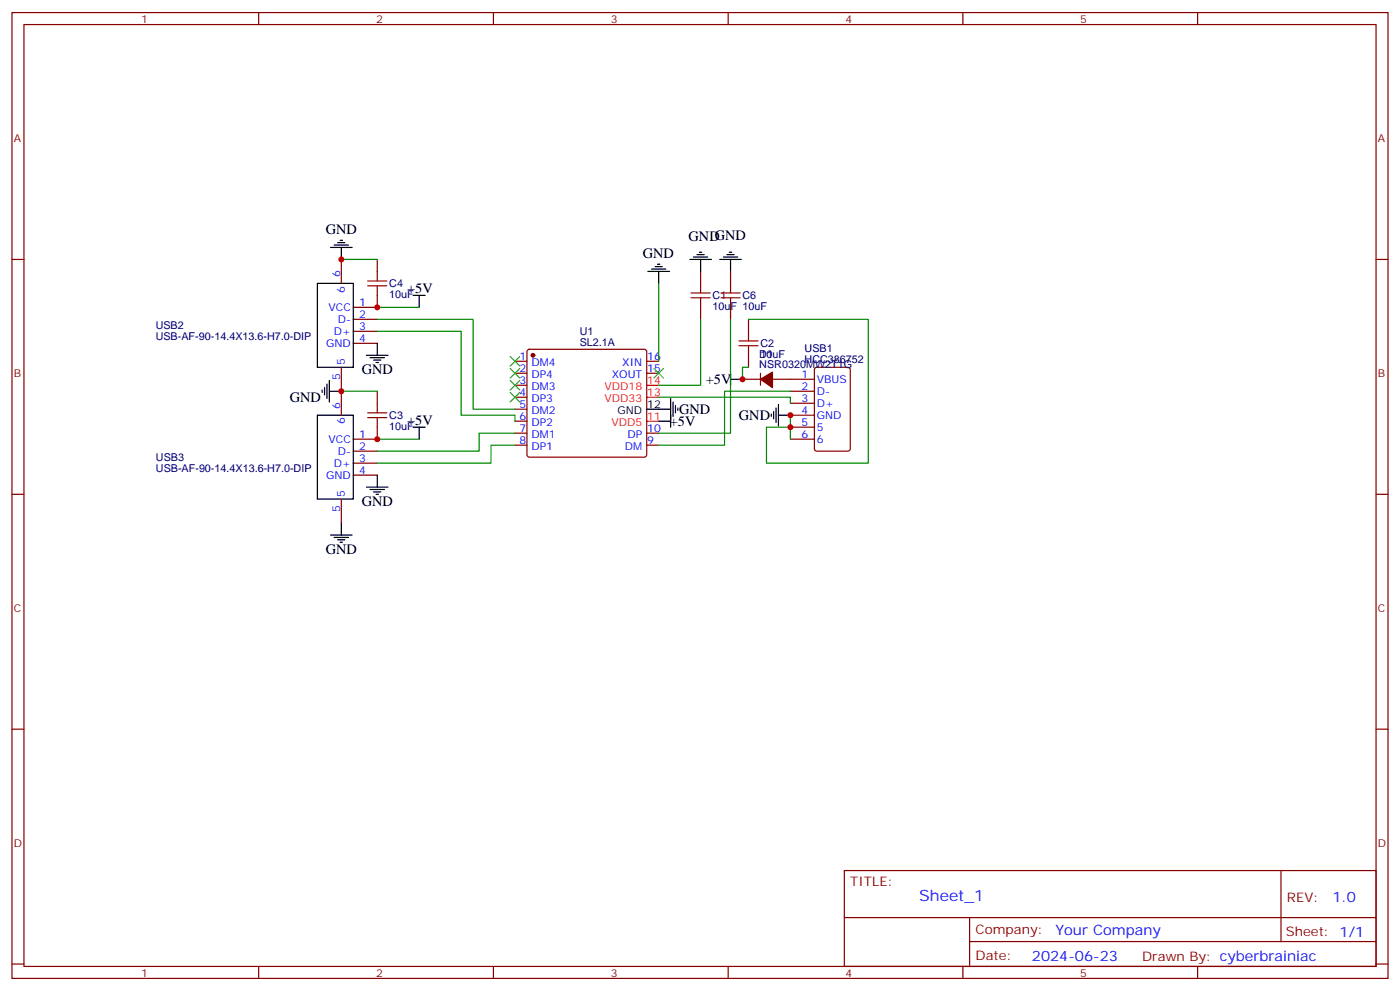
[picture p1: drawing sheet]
<svg xmlns="http://www.w3.org/2000/svg" width="412mm" height="292mm" viewBox="0 0 412 292" stroke-linecap="round" stroke-linejoin="round" font-family="sans-serif">
<g fill="none" stroke="#870000" stroke-width=".35">
<path d="M3.5 3.7h405.4v284.3h-405.4zM7.1 7.2h398.2v277.3h-398.2zM76.2 3.7v3.5M145.3 3.7v3.5M214.5 3.7v3.5M283.6 3.7v3.5M352.8 3.7v3.5M3.5 76.4h3.6M100.5 76.4v7M111.1 76.4v3.5M206.4 79.9v3.5M215.2 79.9v3.5"/>
<path d="M405.3 76.4h3.6M104.1 94h7M104.1 97.5h7M111.1 87v3.5h-7M206.4 90.5v3.5M215.2 90.5v3.5M220.5 94v3.5M100.5 108.1v14.1M104.1 101.1h7M111.1 115.2v3.5M151.7 106.4h3.5M151.7 109.9h3.5"/>
<path d="M151.7 113.4h3.5M151.7 116.9h3.5M155.5 103l.4-.2h33.9l.5 .2 .2 .5v30.4l-.2 .5-.5 .2h-33.9l-.5-.2-.2-.5v-30.4zM190.5 106.4h3.5M190.5 109.9h3.5M218.7 111.7h5.3M220.5 104.6v3.5M224 109.9v3.5M227.5 111.7h12.4M232.8 118.7h7.1M232.8 115.2h7.1M240.1 108.3l.5-.2h9.2l.6 .5 .1 23.5-.5 .7h-9.4l-.7-.4v-23.6z"/>
<path d="M104.1 132.8h7M104.1 136.3h7M104.1 139.9h7M111.1 125.8v3.5h-7M151.7 120.5h3.5M151.7 124h3.5M151.7 127.5h3.5M151.7 131.1h3.5M190.5 127.5h3.5M190.5 131.1h3.5M232.8 125.8h7.1M232.8 122.2h7.1"/>
<path d="M232.8 129.3h7.1M3.5 145.5h3.6M100.5 146.9v7.1M405.3 145.5h3.6M3.5 214.7h3.6M405.3 214.7h3.6M248.7 256.3h156.6v28.2h-156.6zM377.3 256.3v20.9M248.7 270.1h156.5M285.6 277.2h119.6M285.6 270.1v14.2M3.5 283.8h3.6"/>
<path d="M76.2 284.5v3.5M145.3 284.5v3.5M214.5 284.5v3.5M283.6 284.5v3.5M352.8 284.5v3.5M405.3 283.8h3.6"/>
</g>
<g fill="none" stroke="#000" stroke-width=".35">
<path d="M97.4 72.8h6.3M98.4 72.1h4.3M99.5 71.4h2.1M100.2 70.7h.7M100.5 72.8v3.6M190.9 79.9h6.3M191.9 79.2h4.2M193 78.5h2.1M193.7 77.8h.7M194 79.9v3.5M203.2 76.4h6.3M204.3 75.7h4.2"/>
<path d="M205.3 75h2.1M206 74.3h.7M206.4 76.4v3.5M212 76.4h6.4M213.1 75.7h4.2M214.1 75h2.2M214.8 74.3h.7M215.2 76.4v3.5M93.5 83.4h10.6v24.7h-10.6zM121.7 87h3.5M123.5 87v3.5M94.9 114.8v.7"/>
<path d="M95.6 114.1v2.1M96.3 113.1v4.2M97 115.2h3.5M97 112v6.4M107.9 104.6h6.4M109 105.3h4.2M110.1 106h2.1M110.8 106.7h.7M111.1 101.1v3.5M197.6 117.3v8.5M198.3 118.4v4.2M199 119.4v2.1"/>
<path d="M215.2 111.7h3.5M215.2 109.9v3.5M229.3 119.1v6.3M93.5 122.2h10.6v24.7h-10.6zM111.1 139.9v3.5M121.7 125.8h3.5M123.5 125.8v3.5M190.5 120.5h7.1M194 124h3.6M199.7 120.1v.7M227.2 121.9v.7M227.9 121.2v2.1"/>
<path d="M228.6 120.1v4.3M229.3 122.2h3.5M97.4 157.5h6.3M98.4 158.2h4.3M99.5 158.9h2.1M100.2 159.6h.7M100.5 154v3.5M107.9 143.4h6.4M109 144.1h4.2M110.1 144.8h2.1M110.8 145.5h.7"/>
</g>
<g fill="#870000" stroke="#870000" stroke-width=".35">
<path d="M224 111.7l3.5-2.2v4.6z"/>
<circle cx="157" cy="104.6" r=".53"/>
</g>
<path d="M190.5 116.9h3.5M190.5 113.4h3.5M190.5 124h3.5" fill="none" stroke="#f00" stroke-width=".35"/>
<g fill="none" stroke="#008700" stroke-width=".35">
<path d="M100.5 76.4h10.6M111.1 94h28.2v26.5h12.4M111.1 97.5h24.7v24.7h15.9v1.8M111.1 90.5h12.4M194 83.4v23M206.4 94v19.4h-12.4M215.2 94v22.9h-21.2M220.5 94h35.3v42.3h-30v-10.5h7M100.5 115.2h10.6M220.5 108.1h-1.8v3.6M232.8 118.7v-1.8h-17.6v10.6h-21.2M232.8 115.2h-19.4v15.9h-19.4"/>
<path d="M111.1 129.3h12.4M151.7 127.5h-10.6v5.3h-30M151.7 131.1h-7.1v5.2h-33.5M232.8 122.2v7.1"/>
</g>
<g fill="none" stroke="#a10000" stroke-width=".35">
<path d="M111.1 79.9v2.8M108.3 84.1h5.6M108.3 82.7h5.6M111.1 84.1v2.9M203.6 87.7h5.6M203.6 86.3h5.6M206.4 83.4v2.9M206.4 87.7v2.8M212.4 87.7h5.6M212.4 86.3h5.6M215.2 83.4v2.9M215.2 87.7v2.8"/>
<path d="M220.5 97.5v2.9M111.1 118.7v2.8M217.7 101.8h5.6M217.7 100.4h5.6M220.5 101.8v2.8M108.3 122.9h5.6M108.3 121.5h5.6M111.1 122.9v2.9"/>
</g>
<path d="M150.3 105l2.8 2.8M150.3 108.5l2.8 2.8M150.3 112l2.8 2.8M150.3 115.5l2.8 2.9M153.1 105l-2.8 2.8M153.1 108.5l-2.8 2.8M153.1 112l-2.8 2.8M153.1 115.5l-2.8 2.9M192.6 108.5l2.8 2.8M195.4 108.5l-2.8 2.8" fill="none" stroke="#3c3" stroke-width=".35"/>
<g fill="#c00">
<circle cx="232.8" cy="122.2" r=".88"/>
<circle cx="232.8" cy="125.8" r=".88"/>
<circle cx="111.1" cy="129.3" r=".88"/>
<circle cx="100.5" cy="115.2" r=".88"/>
<circle cx="111.1" cy="90.5" r=".88"/>
<circle cx="100.5" cy="76.4" r=".88"/>
<circle cx="218.7" cy="111.7" r=".88"/>
</g>
<text font-size="4.6" fill="#00f" x="270.8" y="265.3">Sheet_1</text>
<g font-size="4.2">
<text x="96" y="69">GND</text>
<text x="202.8" y="71.1">GNDGND</text>
<text x="189.4" y="76">GND</text>
<text x="119.9" y="86.3">+5V</text>
<text x="106.5" y="110.2">GND</text>
<text x="207.9" y="113.1">+5V</text>
<text x="85.4" y="118.4">GND</text>
<text x="119.9" y="125.1">+5V</text>
<text x="197.3" y="125.4">+5V</text>
<text x="200" y="121.9">GND</text>
<text x="217.7" y="123.7">GND</text>
<text x="106.5" y="149">GND</text>
<text x="96" y="163.2">GND</text>
</g>
<g font-size="4.2" fill="#00f">
<text x="392.5" y="265.6">1.0</text>
<text x="310.9" y="275.1">Your Company</text>
<text x="304" y="282.9">2024-06-23</text>
</g>
<g font-size="3.9" fill="#800">
<text x="250.5" y="260.9">TITLE:</text>
<text x="379.1" y="265.6">REV:</text>
<text x="287.4" y="275.1">Company:</text>
<text x="378.7" y="275.7">Sheet: 1/1</text>
<text x="287.4" y="282.8">Date:</text>
<text x="336.4" y="282.8">Drawn By: cyberbrainiac</text>
</g>
<g font-size="3.2" fill="#800">
<text x="41.6" y="6.7">1</text>
<text x="110.8" y="6.7">2</text>
<text x="179.9" y="6.7">3</text>
<text x="249.1" y="6.7">4</text>
<text x="318.2" y="6.7">5</text>
<text x="4.1" y="41.8">A</text>
<text x="405.9" y="41.8">A</text>
<text x="4.1" y="110.9">B</text>
<text x="405.9" y="110.9">B</text>
<text x="4.1" y="180.1">C</text>
<text x="405.9" y="180.1">C</text>
<text x="4.1" y="249.2">D</text>
<text x="405.9" y="249.2">D</text>
<text x="41.6" y="287.5">1</text>
<text x="110.8" y="287.5">2</text>
<text x="179.9" y="287.5">3</text>
<text x="249.1" y="287.5">4</text>
<text x="318.2" y="287.5">5</text>
</g>
<g font-size="3.2" fill="#00f">
<text x="100.2" y="81.7" transform="rotate(-90 100.2 81.7)">6</text>
<text x="101.6" y="86.2" transform="rotate(-90 101.6 86.2)">6</text>
<text x="96.8" y="91.5">VCC</text>
<text x="99.5" y="95.1">D-</text>
<text x="105.8" y="90.1">1</text>
<text x="105.8" y="93.7">2</text>
<text x="98.3" y="98.6">D+</text>
<text x="105.8" y="97.2">3</text>
<text x="105.8" y="100.7">4</text>
<text x="96.1" y="102.1">GND</text>
<text x="101.6" y="107.4" transform="rotate(-90 101.6 107.4)">5</text>
<text x="153" y="106">1</text>
<text x="156.5" y="107.8">DM4</text>
<text x="183.3" y="107.8">XIN</text>
<text x="190.7" y="106">16</text>
<text x="100.2" y="111.9" transform="rotate(-90 100.2 111.9)">5</text>
<text x="153" y="109.5">2</text>
<text x="153" y="113.1">3</text>
<text x="156.5" y="111.3">DP4</text>
<text x="180.2" y="111.3">XOUT</text>
<text x="190.7" y="109.5">15</text>
<text x="236.1" y="111.3">1</text>
<text x="240.6" y="112.7">VBUS</text>
<text x="153" y="116.6">4</text>
<text x="156.5" y="114.8">DM3</text>
<text x="156.5" y="118.4">DP3</text>
<text x="236.1" y="118.4">3</text>
<text x="236.1" y="114.8">2</text>
<text x="240.6" y="119.8">D+</text>
<text x="240.6" y="116.2">D-</text>
<text x="100.2" y="120.5" transform="rotate(-90 100.2 120.5)">6</text>
<text x="101.6" y="125" transform="rotate(-90 101.6 125)">6</text>
<text x="153" y="120.1">5</text>
<text x="153" y="123.6">6</text>
<text x="156.5" y="121.9">DM2</text>
<text x="156.5" y="125.4">DP2</text>
<text x="236.1" y="125.4">5</text>
<text x="236.1" y="121.9">4</text>
<text x="240.6" y="123.3">GND</text>
<text x="96.8" y="130.4">VCC</text>
<text x="105.8" y="128.9">1</text>
<text x="153" y="127.2">7</text>
<text x="153" y="130.7">8</text>
<text x="156.5" y="128.9">DM1</text>
<text x="184.8" y="128.9">DP</text>
<text x="190.7" y="130.7">9</text>
<text x="190.7" y="127.2">10</text>
<text x="236.1" y="128.9">6</text>
<text x="240.6" y="126.8">5</text>
<text x="240.6" y="130.4">6</text>
<text x="98.3" y="137.4">D+</text>
<text x="99.5" y="133.9">D-</text>
<text x="105.8" y="132.5">2</text>
<text x="105.8" y="136">3</text>
<text x="156.5" y="132.5">DP1</text>
<text x="184.1" y="132.5">DM</text>
<text x="96.1" y="140.9">GND</text>
<text x="105.8" y="139.5">4</text>
<text x="101.6" y="146.2" transform="rotate(-90 101.6 146.2)">5</text>
<text x="100.2" y="150.7" transform="rotate(-90 100.2 150.7)">5</text>
</g>
<g font-size="3.2" fill="#000080">
<text x="114.7" y="87.8">10uF</text>
<text x="114.7" y="84.6">C4</text>
<text x="209.9" y="88.1">C1</text>
<text x="218.7" y="88.1">C6</text>
<text x="209.9" y="91.3">10uF 10uF</text>
<text x="45.9" y="100.1">USB-AF-90-14.4X13.6-H7.0-DIP</text>
<text x="45.9" y="96.9">USB2</text>
<text x="170.8" y="101.8">SL2.1A</text>
<text x="170.8" y="98.6">U1</text>
<text x="223.7" y="105.3">D1</text>
<text x="224" y="105.4">10uF</text>
<text x="224" y="102.2">C2</text>
<text x="237" y="106.9">HCC386752</text>
<text x="237" y="103.7">USB1</text>
<text x="223.7" y="108.5">NSR0320MW2T1G</text>
<text x="114.7" y="123.4">C3</text>
<text x="114.7" y="126.5">10uF</text>
<text x="45.9" y="135.6">USB3</text>
<text x="45.9" y="138.8">USB-AF-90-14.4X13.6-H7.0-DIP</text>
</g>
<g font-size="3.2" fill="#f00">
<text x="190.7" y="113.1">14</text>
<text x="178.1" y="118.4">VDD33</text>
<text x="178.1" y="114.8">VDD18</text>
<text x="190.7" y="116.6">13</text>
<text x="180.1" y="125.4">VDD5</text>
<text x="190.7" y="123.6">11</text>
</g>
<g font-size="3.2">
<text x="181.9" y="121.9">GND</text>
<text x="190.7" y="120.1">12</text>
</g>
</svg>
